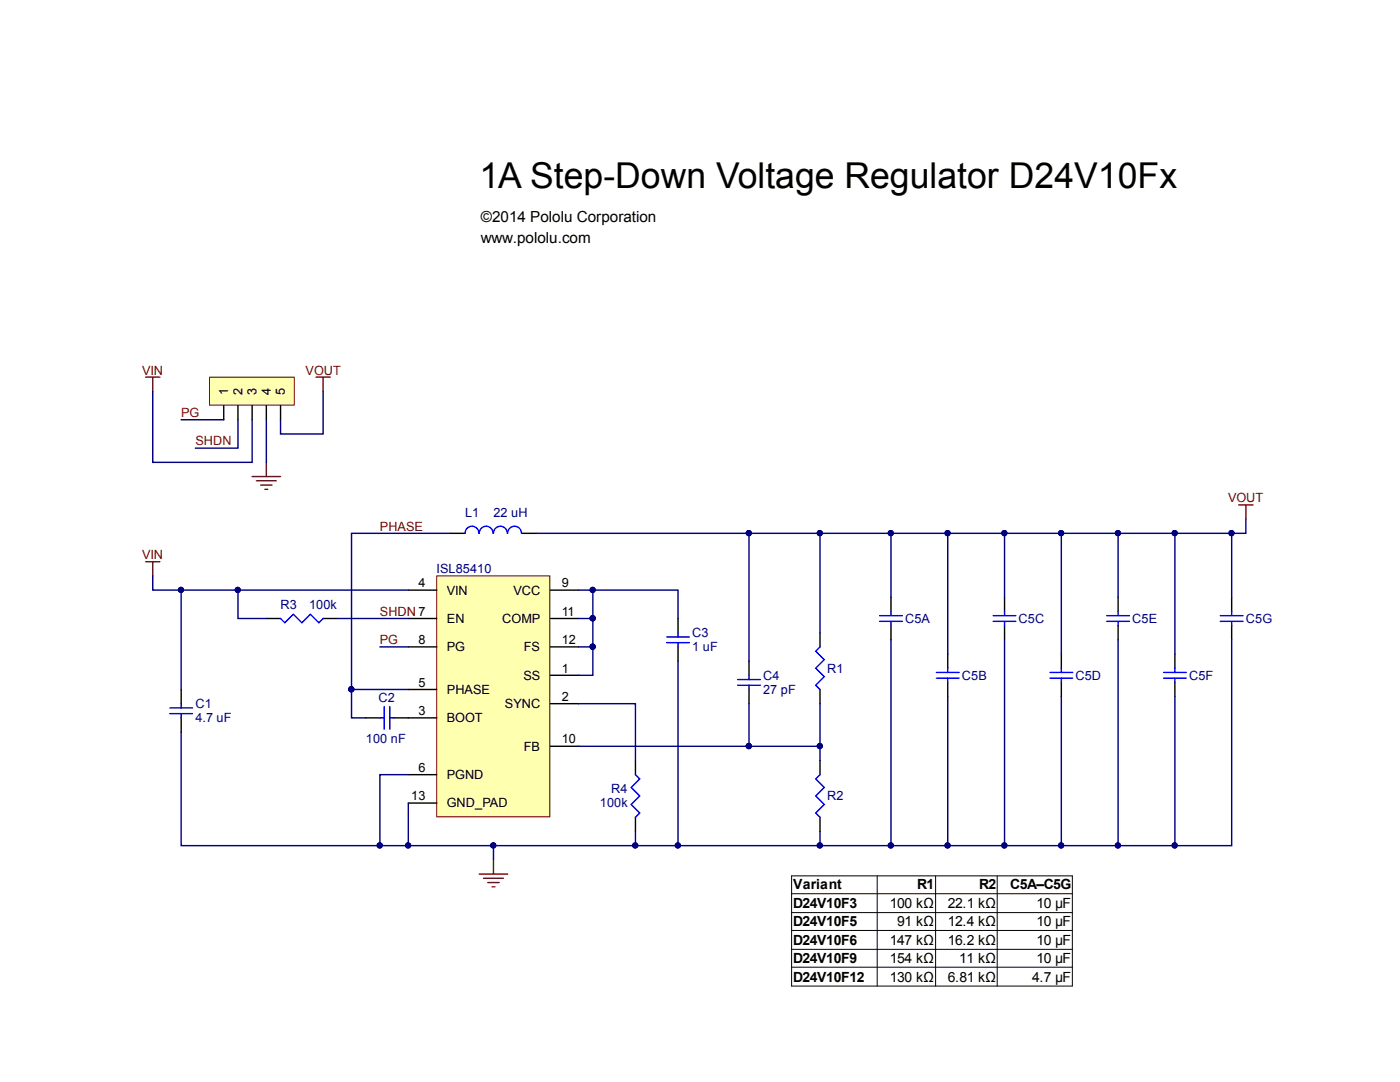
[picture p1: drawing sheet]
<svg xmlns="http://www.w3.org/2000/svg" width="279mm" height="216mm" viewBox="0 0 279 216" stroke-linecap="round" stroke-linejoin="round" font-family="sans-serif">
<path d="M87.2 114.9h22.5v48.1h-22.5z" fill="#ffffb0" stroke="#800000" stroke-width=".2"/>
<g fill="none" stroke="#000" stroke-width=".28">
<path d="M81.5 117.8h5.7M90 106.4h2.8M104.2 106.4h2.8M109.8 117.8h5.7M177.8 119.2v2.8M200.5 119.2v2.8M223.1 119.2v2.8M245.8 119.2v2.8M36.2 137.6v2.8M53.2 123.4h2.8M64.5 123.4h2.8M81.5 137.6h5.7"/>
<path d="M81.5 129.1h5.7M81.5 123.4h5.7M109.8 134.7h5.7M109.8 129.1h5.7M109.8 123.4h5.7M135.3 123.4v2.8M135.3 129.1v2.8M149.5 131.9v2.8M149.5 137.6v2.8M163.6 126.2v2.9M163.6 137.6v2.8M177.8 124.8v2.9"/>
<path d="M189.1 130.5v2.8M189.1 136.2v2.8M200.5 124.8v2.9M211.8 130.5v2.8M211.8 136.2v2.8M223.1 124.8v2.9M234.5 130.5v2.8M234.5 136.2v2.8M245.8 124.8v2.9M36.2 143.2v2.9M73 143.2h2.8M78.7 143.2h8.5"/>
<path d="M81.5 154.6h5.7M109.8 148.9h5.7M109.8 140.4h5.7M126.8 151.7v2.9M163.6 151.7v2.9M81.5 160.2h5.7M126.8 163.1v2.8M163.6 163.1v2.8"/>
</g>
<g fill="none" stroke="#800000" stroke-width=".28">
<path d="M29.1 75.3h2.8M30.5 75.3v2.8M63.1 75.3h2.8M64.5 75.3v2.8M50.3 95.1h5.7M51.2 95.9h3.9M52 96.8h2.3M52.9 97.6h.5M53.2 92.3v2.8M29.1 112.1h2.8M30.5 112.1v2.8M247.2 100.8h2.9"/>
<path d="M248.6 100.8v2.8M95.7 174.4h5.6M96.5 175.3h4M97.4 176.1h2.2M98.2 177h.6M98.5 171.6v2.8"/>
</g>
<g fill="none" stroke="#00f" stroke-width=".28">
<path d="M95.6 106.4a1.37 1.37 0 0 0-1.4-1.4 1.37 1.37 0 0 0-1.4 1.4M98.4 106.4a1.37 1.37 0 0 0-1.4-1.4 1.37 1.37 0 0 0-1.3 1.4M101.2 106.4a1.37 1.37 0 0 0-1.3-1.4 1.37 1.37 0 0 0-1.4 1.4M104.1 106.4a1.37 1.37 0 0 0-1.4-1.4 1.37 1.37 0 0 0-1.4 1.4M56 123.4l.8 .9 1.7-1.7 1.7 1.7 1.7-1.7 1.7 1.7 .9-.9M133 128.2h4.6M133 127.1h4.6M135.3 126.2v.9M135.3 128.2v.9M147.2 135.6h4.5M147.2 136.7h4.5M149.5 134.7v.9"/>
<path d="M149.5 136.7v.9M163.6 129.1l-.8 .8 1.7 1.7-1.7 1.7 1.7 1.7-1.7 1.7 .8 .9M175.5 122.8h4.6M175.5 124h4.6M177.8 122v.8M177.8 124v.8M186.9 134.2h4.5M186.9 135.3h4.5M189.1 133.3v.9M189.1 135.3v.9M198.2 122.8h4.5M198.2 124h4.5"/>
<path d="M200.5 122v.8M200.5 124v.8M209.5 134.2h4.6M209.5 135.3h4.6M211.8 133.3v.9M211.8 135.3v.9M220.9 122.8h4.5M220.9 124h4.5M223.1 122v.8M223.1 124v.8M232.2 134.2h4.5M232.2 135.3h4.5"/>
<path d="M234.5 133.3v.9M234.5 135.3v.9M243.5 122.8h4.6M243.5 124h4.6M245.8 122v.8M245.8 124v.8M33.9 141.3h4.5M33.9 142.4h4.5M36.2 140.4v.9M36.2 142.4v.8M75.8 143.2h.9M76.7 141v4.5"/>
<path d="M77.8 141v4.5M77.8 143.2h.9M126.8 154.6l.9 .8-1.7 1.7 1.7 1.7-1.7 1.7 1.7 1.7-.9 .9M163.6 154.6l-.8 .8 1.7 1.7-1.7 1.7 1.7 1.7-1.7 1.7 .8 .9"/>
</g>
<path d="M41.8 75.3h16.9v5.5h-16.9z" fill="#ffffb0" stroke="#800000" stroke-width=".2"/>
<path d="M44.7 80.9v2.9M47.5 80.9v2.9M50.3 80.9v2.9M53.2 80.9v2.9M56 80.9v2.9" fill="none" stroke="#000" stroke-width=".28"/>
<g fill="none" stroke="#000080" stroke-width=".28">
<path d="M30.5 78.1v14.2h19.8v-8.5M64.5 78.1v8.5h-8.5v-2.8M36.2 83.8h8.5M47.5 83.8v5.6h-8.5M53.2 83.8v8.5M30.5 114.9v2.9h51M36.2 117.8v19.8M47.5 117.8v5.6h5.7M90 106.4h-19.8v31.2M115.5 117.8h19.8v5.6M118.3 117.8v11.3M149.5 106.4v25.5"/>
<path d="M163.6 106.4v19.8M177.8 106.4v12.8M189.1 106.4v24.1M200.5 106.4v12.8M211.8 106.4v24.1M223.1 106.4v12.8M234.5 106.4v24.1M245.8 106.4v12.8M248.6 103.6v2.8h-141.6M67.3 123.4h14.2M70.2 137.6v5.6h2.8M70.2 137.6h11.3"/>
<path d="M75.8 129.1h5.7M115.5 123.4h2.8M115.5 129.1h2.8M118.3 129.1v5.6h-2.8M135.3 131.9v36.8h42.5M177.8 127.7v41h11.3v-29.7M200.5 127.7v41h-11.4M211.8 139v29.7M223.1 127.7v41h22.7v-41M234.5 139v29.7M36.2 146.1v22.6h45.3v-8.5M81.5 154.6h-5.7v14.1"/>
<path d="M115.5 140.4h11.3v11.3M115.5 148.9h48.1M149.5 140.4v8.5M163.6 140.4v11.3M81.5 168.7h53.8M98.5 168.7v2.9M126.8 165.9v2.8M163.6 165.9v2.8M200.5 168.7h22.6"/>
</g>
<g fill="#000080" stroke="#000080" stroke-width=".2">
<circle cx="75.8" cy="168.7" r=".52"/>
<circle cx="177.8" cy="106.4" r=".52"/>
<circle cx="36.1" cy="117.7" r=".52"/>
<circle cx="149.4" cy="106.4" r=".52"/>
<circle cx="118.3" cy="117.7" r=".52"/>
<circle cx="98.4" cy="168.7" r=".52"/>
<circle cx="163.6" cy="148.9" r=".52"/>
<circle cx="163.6" cy="106.4" r=".52"/>
<circle cx="149.4" cy="148.9" r=".52"/>
<circle cx="163.6" cy="168.7" r=".52"/>
<circle cx="189.1" cy="106.4" r=".52"/>
<circle cx="118.3" cy="129" r=".52"/>
<circle cx="70.1" cy="137.5" r=".52"/>
<circle cx="47.4" cy="117.7" r=".52"/>
<circle cx="118.3" cy="123.4" r=".52"/>
<circle cx="200.4" cy="106.4" r=".52"/>
<circle cx="245.8" cy="106.4" r=".52"/>
<circle cx="223.1" cy="106.4" r=".52"/>
<circle cx="234.4" cy="168.7" r=".52"/>
<circle cx="234.4" cy="106.4" r=".52"/>
<circle cx="211.8" cy="106.4" r=".52"/>
<circle cx="211.8" cy="168.7" r=".52"/>
<circle cx="126.8" cy="168.7" r=".52"/>
<circle cx="81.4" cy="168.7" r=".52"/>
<circle cx="135.3" cy="168.7" r=".52"/>
<circle cx="177.8" cy="168.7" r=".52"/>
<circle cx="189.1" cy="168.7" r=".52"/>
<circle cx="200.4" cy="168.7" r=".52"/>
<circle cx="223.1" cy="168.7" r=".52"/>
</g>
<path d="M158 174.8h56v22h-56zM158 178.3h56M175.1 174.8v22M186.7 174.8v22M199 174.8v22M158 182.1h56M158 185.7h56M158 189.4h56M158 193h56" fill="none" stroke="#000" stroke-width=".2"/>
<text font-size="7.1" x="95.7" y="37.5">1A Step-Down Voltage Regulator D24V10Fx</text>
<g font-size="3">
<text x="95.9" y="44.3">©2014 Pololu Corporation</text>
<text x="95.9" y="48.5">www.pololu.com</text>
</g>
<g font-size="2.8">
<text x="158.3" y="177.4">Variant</text>
<text x="183" y="177.4">R1</text>
<text x="195.4" y="177.4">R2</text>
<text x="201.6" y="177.4">C5A–C5G</text>
<text x="158.3" y="181.1">D24V10F3</text>
<text x="158.3" y="184.8">D24V10F5</text>
<text x="177.6" y="181.1">100 kΩ</text>
<text x="179.1" y="184.8">91 kΩ</text>
<text x="189.2" y="181.1">22.1 kΩ</text>
<text x="189.2" y="184.8">12.4 kΩ</text>
<text x="206.8" y="181.1">10 μF</text>
<text x="206.8" y="184.8">10 μF</text>
<text x="158.3" y="188.5">D24V10F6</text>
<text x="177.6" y="188.5">147 kΩ</text>
<text x="189.2" y="188.5">16.2 kΩ</text>
<text x="206.8" y="188.5">10 μF</text>
<text x="158.3" y="192.2">D24V10F9</text>
<text x="158.3" y="195.9">D24V10F12</text>
<text x="177.6" y="192.2">154 kΩ</text>
<text x="177.6" y="195.9">130 kΩ</text>
<text x="189.2" y="195.9">6.81 kΩ</text>
<text x="191.4" y="192.2">11 kΩ</text>
<text x="206" y="195.9">4.7 μF</text>
<text x="206.8" y="192.2">10 μF</text>
</g>
<g font-size="2.5" fill="#800000">
<text x="28.3" y="74.8">VIN</text>
<text x="61" y="74.8">VOUT</text>
<text x="36.1" y="83.2">PG</text>
<text x="39" y="88.9">SHDN</text>
<text x="245.1" y="100.2">VOUT</text>
<text x="75.8" y="105.9">PHASE</text>
<text x="28.3" y="111.6">VIN</text>
<text x="75.8" y="122.9">SHDN 7</text>
<text x="75.8" y="128.6">PG</text>
</g>
<g font-size="2.5">
<text x="45.5" y="78.9" transform="rotate(-90 45.5 78.9)">1</text>
<text x="48.4" y="78.9" transform="rotate(-90 48.4 78.9)">2</text>
<text x="51.2" y="78.9" transform="rotate(-90 51.2 78.9)">3</text>
<text x="54.1" y="78.9" transform="rotate(-90 54.1 78.9)">4</text>
<text x="56.9" y="78.9" transform="rotate(-90 56.9 78.9)">5</text>
<text x="83.5" y="117.2">4</text>
<text x="89.2" y="118.7">VIN</text>
<text x="102.4" y="118.7">VCC</text>
<text x="112.1" y="117.2">9</text>
<text x="89.2" y="124.3">EN</text>
<text x="100.2" y="124.3">COMP</text>
<text x="112.1" y="122.9">11</text>
<text x="83.5" y="128.6">8</text>
<text x="89.2" y="130">PG</text>
<text x="104.6" y="130">FS</text>
<text x="112.1" y="128.6">12</text>
<text x="83.5" y="137">5</text>
<text x="104.5" y="135.7">SS</text>
<text x="112.1" y="134.2">1</text>
<text x="83.5" y="142.7">3</text>
<text x="89.2" y="138.4">PHASE</text>
<text x="100.8" y="141.3">SYNC</text>
<text x="112.1" y="139.9">2</text>
<text x="89.2" y="144.1">BOOT</text>
<text x="104.6" y="149.8">FB</text>
<text x="112.1" y="148.3">10</text>
<text x="83.5" y="154">6</text>
<text x="89.2" y="155.4">PGND</text>
<text x="82.1" y="159.7">13</text>
<text x="89.2" y="161.1">GND_PAD</text>
</g>
<g font-size="2.5" fill="#000080">
<text x="92.8" y="103.1">L1</text>
<text x="98.5" y="103.1">22 uH</text>
<text x="87.1" y="114.3">ISL85410</text>
<text x="56" y="121.4">R3</text>
<text x="61.7" y="121.4">100k</text>
<text x="180.6" y="124.3">C5A</text>
<text x="203.3" y="124.3">C5C</text>
<text x="226" y="124.3">C5E</text>
<text x="248.6" y="124.3">C5G</text>
<text x="138.2" y="130">1 uF</text>
<text x="138.2" y="127.1">C3</text>
<text x="152.3" y="135.7">C4</text>
<text x="165.1" y="134.2">R1</text>
<text x="192" y="135.7">C5B</text>
<text x="214.6" y="135.7">C5D</text>
<text x="237.3" y="135.7">C5F</text>
<text x="39" y="141.3">C1</text>
<text x="75.5" y="140.1">C2</text>
<text x="152.3" y="138.4">27 pF</text>
<text x="39" y="144.1">4.7 uF</text>
<text x="73" y="148.3">100 nF</text>
<text x="119.7" y="161.1">100k</text>
<text x="122" y="158.3">R4</text>
<text x="165.1" y="159.7">R2</text>
</g>
</svg>
